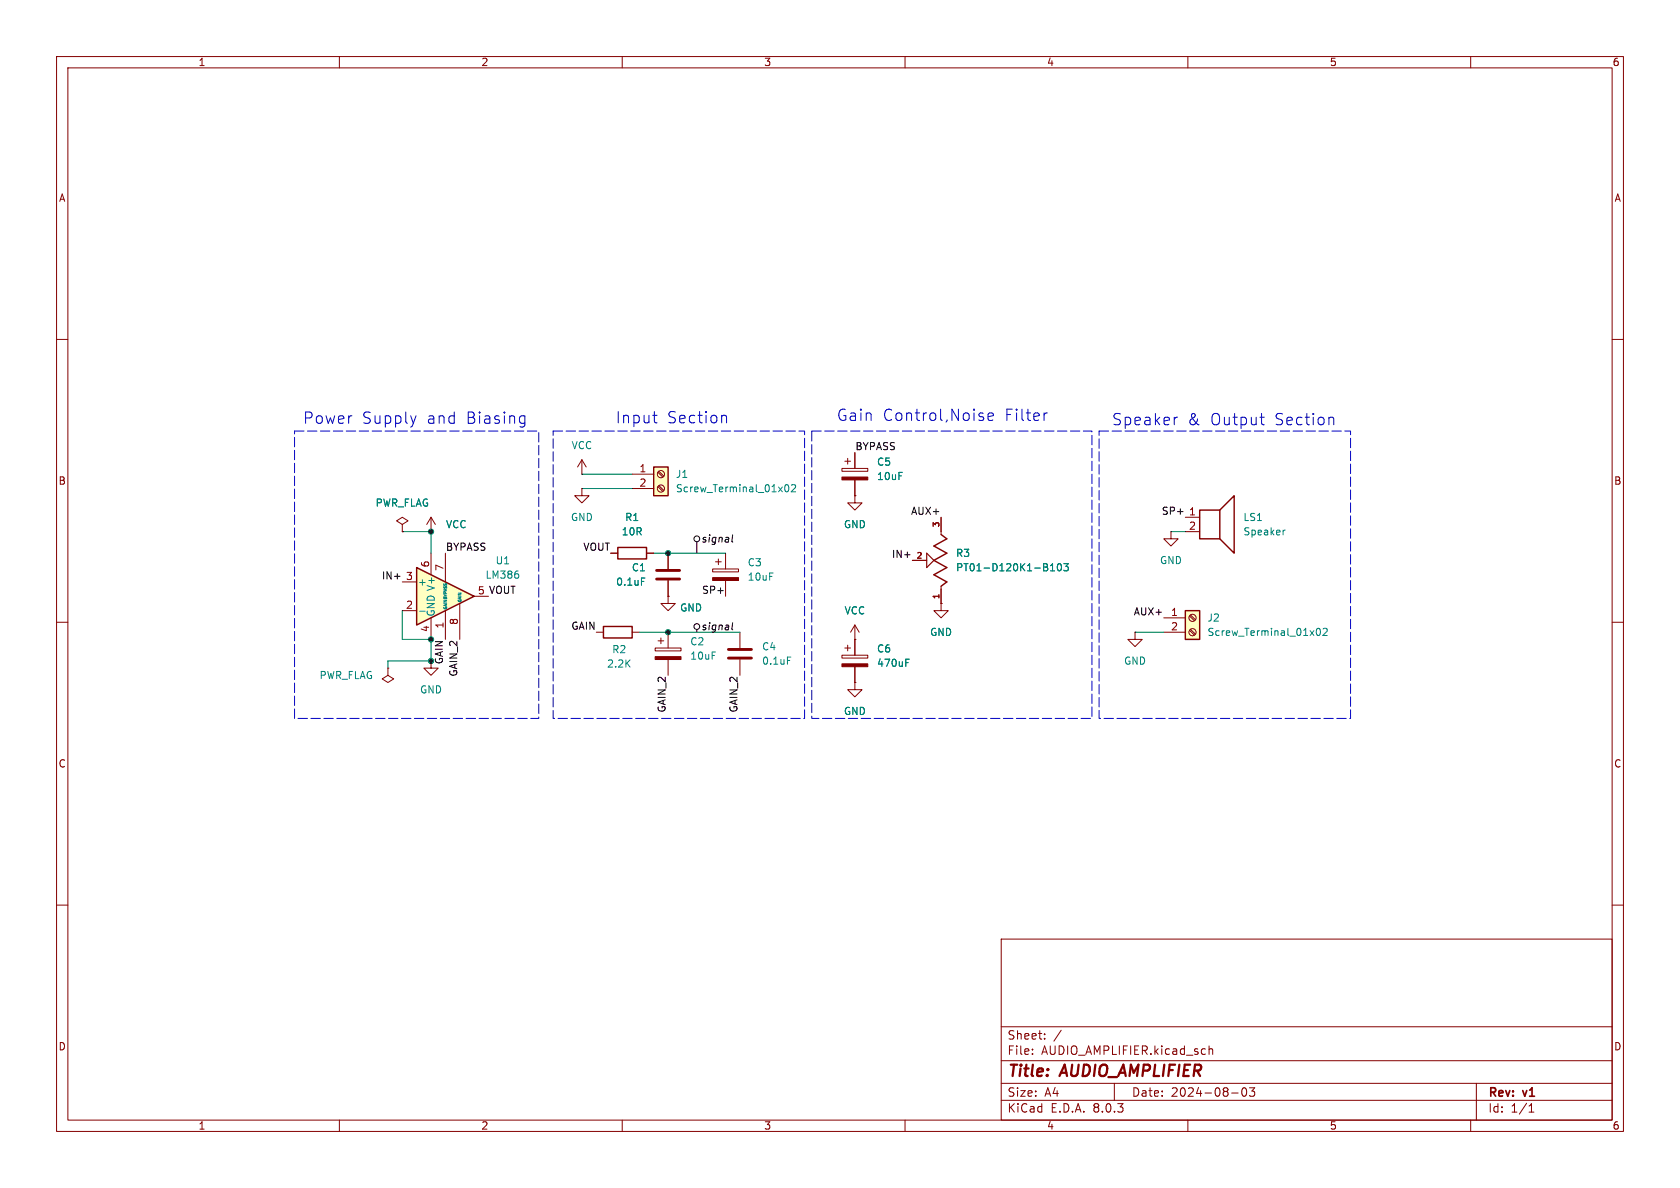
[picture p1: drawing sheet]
<svg xmlns="http://www.w3.org/2000/svg" width="297mm" height="210mm" viewBox="0 0 297 210" stroke-linecap="round" stroke-linejoin="round" font-family="sans-serif">
<path d="M0 0h297v210h-297z" fill="#fff" stroke="#fff" stroke-width=".18"/>
<g fill="none" stroke="#840000" stroke-width=".18">
<path d="M10 10h277v190h-277zM12 12h273v186h-273zM60 10v2M110 10v2M160 10v2M210 10v2M260 10v2M10 60h2M285 60h2M71.1 92.7l1-.6-1-.7-1 .7 1 .6v1.3M71.1 94h.1M102.9 83.8h.1"/>
<path d="M102.9 81.3l-.8 1.3M102.9 81.3v2.5M102.9 81.3l.7 1.3M126.5 99.3h1M127 98.8v1M128.3 97.8v2.8M10 110h2M68.6 118.1v1.3l1 .6-1 .7-1-.7 1-.6M68.6 118.1h.1M115.8 114.6h4.6v.5h-4.6zM116.3 113.3h1M116.8 112.8v1"/>
<path d="M118.1 111.8v2.8M118.1 116.6v2.8M126 100.6h4.6v.5h-4.6zM128.3 102.6v2.8M285 110h2M10 160h2M285 160h2M177 166h108v32h-108zM60 198v2M110 198v2M160 198v2M177 194.5h108"/>
<path d="M177 191.5h108M177 187.5h108M177 181.5h108M182.5 186.3v.1M182.5 185.5v.1M184.7 183.6v.1M184.7 182.8v.1M187.6 182.1l-1.3 2M197 191.5v3M210 198v2M213.7 184.9v1.5M213.7 185.5l.3-.1 .3 .1 .1 .9"/>
<path d="M217.7 193.2h1.2M219.7 192.4l.2-.1a.81 .81 0 0 1 .6 .6 .81 .81 0 0 1-.3 .8l-.2 .1a.81 .81 0 0 1-.3-1.4zM220.9 192.3h.9l-.5 .6 .4 .1v.7l-.2 .1h-.4l-.2-.1M260 198v2M261 191.5v6.5M270.3 196.6h.9M270.3 195.5l.4-.4v1.5"/>
</g>
<g fill="#840000" stroke="#840000" stroke-width=".18">
<path d="M126 102.1h4.6v.5h-4.6z"/>
<path d="M115.8 116.1h4.6v.5h-4.6z"/>
</g>
<path d="M115.6 82.6h2.5v5h-2.5z" fill="#ffffc2"/>
<path d="M115.6 82.6h2.5v5h-2.5zM106.7 110.7h5.1v2.1h-5.1z" fill="none" stroke="#840000" stroke-width=".25"/>
<g fill="none" stroke="#840000" stroke-width=".18">
<path d="M76.2 94h.1M76.2 91.4l-.8 1.3M76.2 91.4v2.6M76.2 91.4l.8 1.3M111.8 83.8h3.8M111.8 86.4h3.8M116.3 86l.9 .9M116.3 83.5l.9 .8M116.5 85.9l.8 .8M116.5 83.3l.8 .9M151.1 87.6v1.3h1.3l-1.3 1.3-1.2-1.3h1.2M151.1 87.6h.1"/>
<path d="M105.4 111.8h1.3M111.8 111.8h1.2M130.8 111.8v2.8M130.8 116.6v2.8M151.1 113h.1M151.1 110.5l-.7 1.3M151.1 110.5v2.5M151.1 110.5l.8 1.3"/>
<circle cx="116.8" cy="83.8" r=".63"/>
<circle cx="116.8" cy="86.4" r=".63"/>
</g>
<path d="M138.8 85.8l.2-.1a.68 .68 0 0 1 .5 .6 .68 .68 0 0 1-.5 .6l-.2-.1-.1-.3zM139.9 85.8l.5-.1 .3 .3-.8 .9h.8M139.2 116.1h.6" fill="none" stroke="#008484" stroke-width=".18"/>
<path d="M128.8 116.3h4M128.8 114.8h4" fill="none" stroke="#840000" stroke-width=".51"/>
<path d="M73.7 100.3l10.1 5.1-10.1 5.1z" fill="#ffffc2"/>
<path d="M109.2 96.8h5.1v2h-5.1zM166.4 94.5l1 .8-2.3 1.2 2.3 1.3-2.3 1.3 2.3 1.2-2.3 1.3 2.3 1.3-1 .7M212.1 90.2h3.5v5.1h-3.5zM215.6 90.2l2.6-2.6v10.2l-2.6-2.5M73.7 100.3l10.1 5.1-10.1 5.1z" fill="none" stroke="#840000" stroke-width=".25"/>
<g fill="none" stroke="#840000" stroke-width=".18">
<path d="M76.2 97.8v3.8M78.7 97.8v5.1M102.9 86.4v1.2h1.2l-1.2 1.3-1.3-1.3h1.3M102.9 86.4h.1M107.9 97.8h1.3M114.3 97.8h1.3M118.1 97.8v2.8M148.8 82.8h4.6v.5h-4.6zM149.4 81.5h1M149.9 81v1M151.1 80v2.8M151.1 84.8v2.8"/>
<path d="M161.3 99.1h2.5M166.4 91.4v3.1M207 94v1.3h1.3l-1.3 1.2-1.3-1.2h1.3M207 94h.1M209.5 91.4h2.6M209.5 94h2.6M71.1 108h2.6M71.1 102.9h2.6M76.2 116.8v1.3h1.3l-1.3 1.3-1.3-1.3h1.3M76.2 116.8h.1M76.2 109.2v3.8M78.7 108v5"/>
<path d="M81.3 106.7v6.3M83.8 105.4h2.6M118.1 105.4v1.3h1.3l-1.3 1.3-1.3-1.3h1.3M118.1 105.4h.1M118.1 102.6v2.8M148.8 115.8h4.6v.5h-4.6zM149.4 114.6h1M149.9 114v1.1M151.1 113v2.8M151.1 117.9v2.8M166.4 106.7v1.3h1.2l-1.2 1.2-1.3-1.2h1.3M166.4 106.7h.1"/>
<path d="M166.4 103.6v3.1M151.1 120.7v1.2h1.3l-1.3 1.3-1.2-1.3h1.2M151.1 120.7h.1"/>
</g>
<path d="M187 99.8l.2-.2a.68 .68 0 0 1 .5 .7 .68 .68 0 0 1-.5 .6l-.2-.1-.1-.4zM188.1 99.6h.8l-.5 .5 .4 .1v.6l-.2 .1-.5-.1M227.2 93.7l-.3 .1M74.2 108h1M91.7 101.5v.6M113.4 102.2h.6M160.1 117.1h.5M160.1 116.5h.6M185.7 100.9h.7M185.7 100l.4-.4v1.3" fill="none" stroke="#008484" stroke-width=".18"/>
<path d="M116.1 102.4h4M116.1 100.8h4" fill="none" stroke="#840000" stroke-width=".51"/>
<g fill="#840000" stroke="#840000" stroke-width=".18">
<path d="M148.8 117.3h4.6v.6h-4.6z"/>
<path d="M148.8 84.3h4.6v.5h-4.6z"/>
</g>
<path d="M163.8 97.8l1.3 1.3-1.3 1.2z" fill="none" stroke="#840000" stroke-width=".2"/>
<path d="M209.5 108h2.6v5h-2.6z" fill="#ffffc2"/>
<path d="M209.5 108h2.6v5h-2.6z" fill="none" stroke="#840000" stroke-width=".25"/>
<g fill="none" stroke="#840000" stroke-width=".18">
<path d="M71.1 94h.1M76.2 94h.1M107.9 97.8h1.3M114.3 97.8h1.3M118.1 97.8v2.8M151.1 87.6h.1M151.1 80v2.8M151.1 84.8v2.8M161.3 99.1h2.5M166.4 91.4v2.6M118.1 105.4h.1M118.1 102.6v2.8"/>
<path d="M151.1 113h.1M151.1 113v2.8M151.1 117.9v2.8M166.4 106.7h.1M166.4 104.1v2.6M200.7 111.8v1.2h1.2l-1.2 1.3-1.3-1.3h1.3M200.7 111.8h.1M205.7 109.2h3.8M205.7 111.8h3.8M210.3 111.4l.9 .9M210.3 108.9l.9 .8M210.5 111.3l.8 .8"/>
<path d="M210.5 108.7l.8 .9M151.1 120.7h.1"/>
<circle cx="210.8" cy="109.2" r=".63"/>
<circle cx="210.8" cy="111.8" r=".63"/>
</g>
<path d="M187 99.8l.2-.2a.68 .68 0 0 1 .5 .7 .68 .68 0 0 1-.5 .6l-.2-.1-.1-.4zM188.1 99.6h.8l-.5 .5 .4 .1v.6l-.2 .1-.5-.1M113.4 102.2h.6M160.1 117.1h.5M160.1 116.5h.6M185.7 100.9h.7M185.7 100l.4-.4v1.3M232.8 111.2l.2-.1a.68 .68 0 0 1 .4 .6 .68 .68 0 0 1-.4 .6l-.2-.1-.1-.3zM233.9 111.2l.5-.1 .2 .3-.7 .9h.7" fill="none" stroke="#008484" stroke-width=".18"/>
<g fill="none" stroke="#000" stroke-width=".18">
<path d="M123.2 95.8v2M129.5 94.6l-.1 1 .1 .2M123.2 111.3v.5M129.5 110.1l-.1 1.1 .1 .1"/>
<circle cx="123.2" cy="95.3" r=".51"/>
<circle cx="123.2" cy="110.8" r=".51"/>
</g>
<g fill="none" stroke="#0000c2" stroke-width=".18">
<path d="M73.5 73.5l-.4 1.3M92.2 73.5l.6 .1M92.8 73.5v1.6a.54 .54 0 0 1-.7 .4M92.8 74.7l-.6 .1M115.4 73.4h.8M115.8 74.7h.4M127.9 73.4h.3l.2 .3v1M173.6 73.7l.3 .2-.1 .3-.2 .1M173.6 73l.2 .1M174.7 73.7l.9-.2-.1-.4-.5-.1-.3 .3 .1 .9 .2 .1 .5-.1M185.1 73l-.3 .1M208.2 73.8l-.4 .1"/>
<path d="M222.7 73.8h.8M223.1 75l.4 .1M235.2 73.8l.5 .1 .1 .1v1.1"/>
</g>
<path d="M52.1 76.2h43.1v50.8h-43.1zM97.8 76.2h44.4v50.8h-44.4zM143.5 76.2h49.5v50.8h-49.5zM194.3 76.2h44.5v50.8h-44.5z" fill="none" stroke="#0000c2" stroke-width=".18" stroke-dasharray="1.7 .6"/>
<path d="M71.1 94h5.1v3.8M102.9 86.4h8.9M102.9 83.8h8.9M115.6 97.8h12.7M207 94h2.5M71.1 108v5h5.1v3.8h-7.6v1.3M113 111.8h17.8M200.7 111.8h5" fill="none" stroke="#008400" stroke-width=".18"/>
<g fill="#008400" stroke="#008400" stroke-width=".18">
<circle cx="118.1" cy="97.8" r=".46"/>
<circle cx="118.1" cy="111.8" r=".46"/>
<circle cx="76.2" cy="113" r=".46"/>
<circle cx="76.2" cy="116.8" r=".46"/>
<circle cx="76.2" cy="94" r=".46"/>
</g>
<g font-size="2.8" fill="#0000c2">
<text x="53.5" y="75.1">Power</text>
<text x="64" y="75.1">Supply</text>
<text x="75.4" y="75.1">and</text>
<text x="82.5" y="75.1">Biasing</text>
<text x="108.8" y="75.1">Input</text>
<text x="117.9" y="75.1">Section</text>
<text x="147.9" y="74.6">Gain</text>
<text x="156" y="74.6">Control,Noise</text>
<text x="177.6" y="74.6">Filter</text>
<text x="196.5" y="75.4">Speaker</text>
<text x="209.9" y="75.4">&amp;</text>
<text x="214" y="75.4">Output</text>
<text x="225.4" y="75.4">Section</text>
</g>
<g font-size="2.8" fill="#840000">
<text x="178" y="190.9">Title:</text>
<text x="187.7" y="190.9">AUDIO_AMPLIFIER</text>
</g>
<g font-size="2.1" fill="#840000">
<text x="178" y="184">Sheet:</text>
<text x="178" y="186.7">File:</text>
<text x="184.1" y="186.7">AUDIO_AMPLIFIER.kicad_sch</text>
<text x="178" y="196.9">KiCad</text>
<text x="178" y="194.1">Size:</text>
<text x="184.7" y="194.1">A4</text>
<text x="185.7" y="196.9">E.D.A.</text>
<text x="193.3" y="196.9">8.0.3</text>
<text x="200" y="194.1">Date:</text>
<text x="207" y="194.1">2024-08-03</text>
<text x="263" y="194.3">Rev:</text>
<text x="263" y="196.9">Id:</text>
<text x="267.1" y="196.9">1/1</text>
<text x="269.4" y="194.3">v1</text>
</g>
<g font-size="1.8" fill="#840000">
<text x="35" y="11.9">1</text>
<text x="85" y="11.9">2</text>
<text x="135" y="11.9">3</text>
<text x="185" y="11.9">4</text>
<text x="235" y="11.9">5</text>
<text x="285" y="11.9">6</text>
<text x="10.3" y="35.9">A</text>
<text x="285.3" y="35.9">A</text>
<text x="113" y="83.6">1</text>
<text x="10.3" y="85.9">B</text>
<text x="113" y="86.1">2</text>
<text x="285.3" y="85.9">B</text>
<text x="210.1" y="91.2">1</text>
<text x="210.1" y="93.7">2</text>
<text x="75.9" y="100.4" transform="rotate(-90 75.9 100.4)">6</text>
<text x="78.5" y="101" transform="rotate(-90 78.5 101)">7</text>
<text x="71.7" y="107.7">2</text>
<text x="71.7" y="102.6">3</text>
<text x="75.9" y="111.8" transform="rotate(-90 75.9 111.8)">4</text>
<text x="78.5" y="111.2" transform="rotate(-90 78.5 111.2)">1</text>
<text x="81" y="110.6" transform="rotate(-90 81 110.6)">8</text>
<text x="206.9" y="109">1</text>
<text x="206.9" y="111.5">2</text>
<text x="10.3" y="135.9">C</text>
<text x="285.3" y="135.9">C</text>
<text x="10.3" y="185.9">D</text>
<text x="285.3" y="185.9">D</text>
<text x="35" y="199.9">1</text>
<text x="85" y="199.9">2</text>
<text x="135" y="199.9">3</text>
<text x="185" y="199.9">4</text>
<text x="235" y="199.9">5</text>
<text x="285" y="199.9">6</text>
</g>
<g font-size="1.8" fill="#008484">
<text x="101" y="79.6">VCC</text>
<text x="154.9" y="82.5">C5</text>
<text x="66.3" y="89.8">PWR_FLAG</text>
<text x="119.4" y="84.7">J1</text>
<text x="119.4" y="87.2">Screw_Terminal_01x02</text>
<text x="154.9" y="85.1">10uF</text>
<text x="78.7" y="93.6">VCC</text>
<text x="100.8" y="92.3">GND</text>
<text x="109.8" y="94.8">10R</text>
<text x="110.4" y="92.3">R1</text>
<text x="149.1" y="93.6">GND</text>
<text x="219.7" y="92.3">LS1</text>
<text x="219.7" y="94.8">Speaker</text>
<text x="87.5" y="100">U1</text>
<text x="111.6" y="101.2">C1</text>
<text x="132.1" y="100.3">C3</text>
<text x="168.9" y="98.7">R3</text>
<text x="168.9" y="101.2">PT01-D120K1-B103</text>
<text x="205" y="99.9">GND</text>
<text x="73.8" y="103.7">+</text>
<text x="85.7" y="102.5">LM386</text>
<text x="108.8" y="103.7">0.1uF</text>
<text x="132.1" y="102.8">10uF</text>
<text x="77.1" y="109.1" transform="rotate(-90 77.1 109.1)">GND V+</text>
<text x="120.1" y="108.3">GND</text>
<text x="149.2" y="108.8">VCC</text>
<text x="164.3" y="112.6">GND</text>
<text x="213.4" y="110.1">J2</text>
<text x="213.4" y="112.6">Screw_Terminal_01x02</text>
<text x="107.2" y="118.2">2.2K</text>
<text x="108.1" y="115.7">R2</text>
<text x="121.9" y="114.3">C2</text>
<text x="121.9" y="116.8">10uF</text>
<text x="134.6" y="115.2">C4</text>
<text x="134.6" y="117.7">0.1uF</text>
<text x="154.9" y="115.5">C6</text>
<text x="154.9" y="118.1">470uF</text>
<text x="198.6" y="117.7">GND</text>
<text x="56.4" y="120.2">PWR_FLAG</text>
<text x="74.2" y="122.8">GND</text>
<text x="149.1" y="126.6">GND</text>
</g>
<g font-size="1.8">
<text x="151.1" y="79.7">BYPASS</text>
<text x="161" y="91.1">AUX+</text>
<text x="205.3" y="91.1">SP+</text>
<text x="78.7" y="97.4">BYPASS</text>
<text x="103" y="97.4">VOUT</text>
<text x="123.9" y="96.1">signal</text>
<text x="157.6" y="98.7">IN+</text>
<text x="67.4" y="102.5">IN+</text>
<text x="84.4" y="105.2">5 VOUT</text>
<text x="124" y="105.1">SP+</text>
<text x="100.9" y="111.4">GAIN</text>
<text x="123.9" y="111.6">signal</text>
<text x="200.3" y="108.9">AUX+</text>
<text x="78.4" y="117.5" transform="rotate(-90 78.4 117.5)">GAIN</text>
<text x="80.9" y="119.7" transform="rotate(-90 80.9 119.7)">GAIN_2</text>
<text x="117.8" y="126.1" transform="rotate(-90 117.8 126.1)">GAIN_2</text>
<text x="130.5" y="126.1" transform="rotate(-90 130.5 126.1)">GAIN_2</text>
</g>
<g font-size="1.4" fill="#840000">
<text x="166.1" y="93.3" transform="rotate(-90 166.1 93.3)">3</text>
<text x="161.9" y="98.8">2</text>
<text x="166.1" y="106" transform="rotate(-90 166.1 106)">1</text>
</g>
<g font-size=".7" fill="#008484">
<text x="79.2" y="107.8" transform="rotate(-90 79.2 107.8)">GAINBYPASS</text>
<text x="81.8" y="106.6" transform="rotate(-90 81.8 106.6)">GAIN</text>
</g>
</svg>
